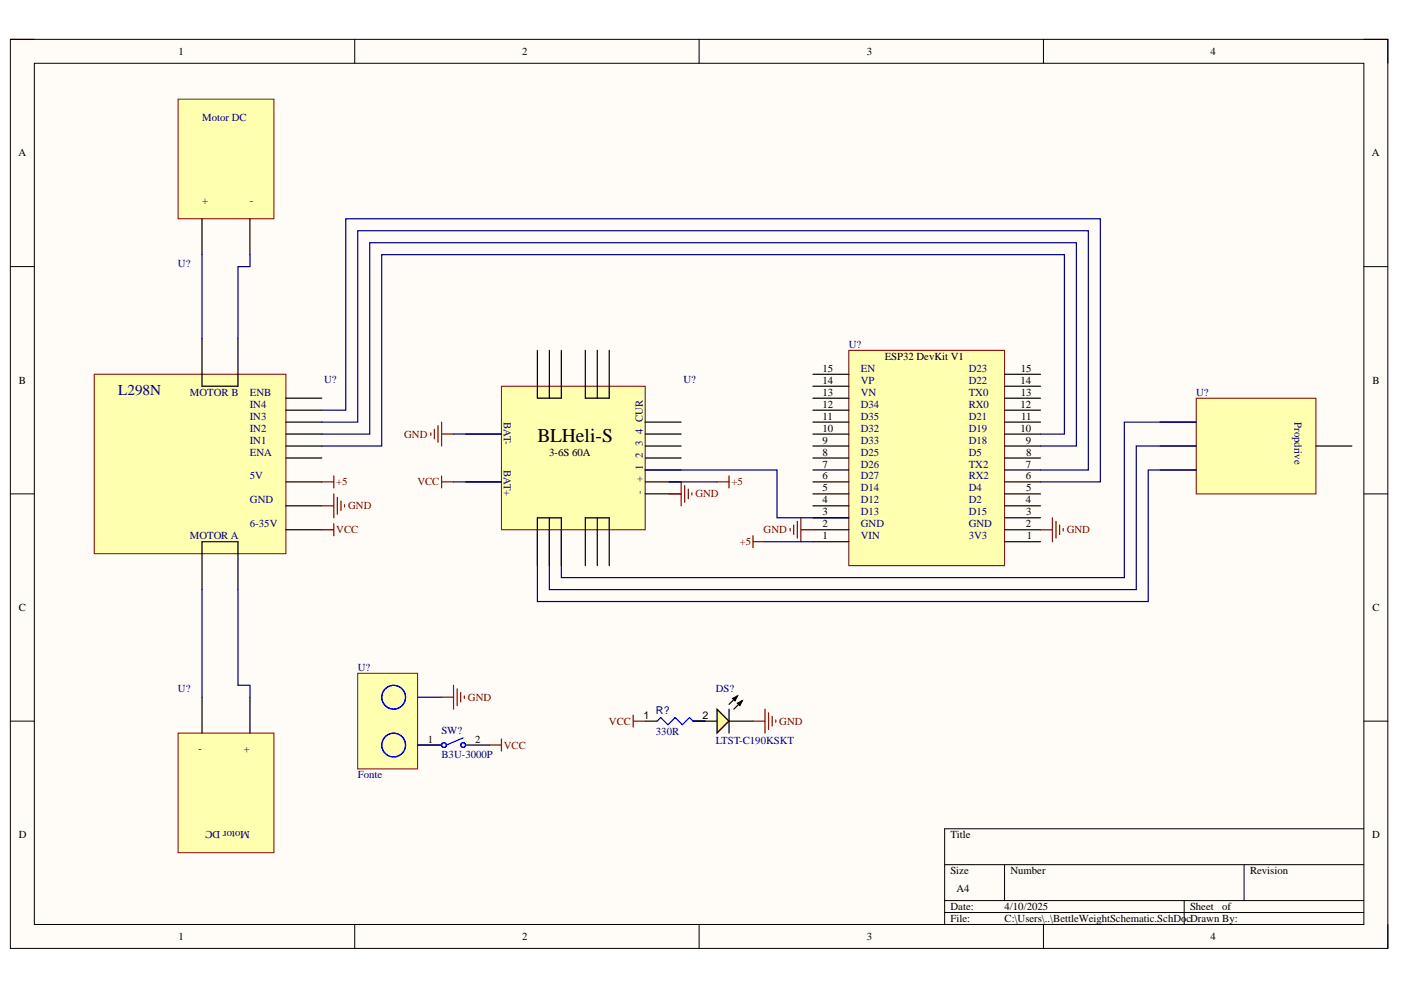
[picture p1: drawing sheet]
<svg xmlns="http://www.w3.org/2000/svg" width="297mm" height="210mm" viewBox="0 0 297 210" stroke-linecap="round" stroke-linejoin="round" font-family="sans-serif">
<path d="M2.2 8.3h292v192.8h-292z" fill-rule="evenodd" fill="#fffcf8"/>
<path d="M2.2 8.3h292v192.8h-292z" fill="none" stroke="#000" stroke-width=".21"/>
<path d="M7.3 13.4h281.9v182.6h-281.9z" fill-rule="evenodd" fill="#fffcf8"/>
<g fill="none" stroke="#000" stroke-width=".21">
<path d="M2.2 8.3h5.1M7.3 13.4h281.9v182.6h-281.9zM75.2 8.3v5.1M148.2 8.3v5.1M221.2 8.3v5.1M289.2 8.3h5v5.1M2.2 56.5h5.1M289.2 56.5h5M2.2 104.7h5.1M289.2 104.7h5M2.2 152.9h5.1M289.2 152.9h5"/>
<path d="M289.2 175.7h-88.9v20.3M75.2 196v5.1M148.2 196v5.1M200.3 183.3h88.9M200.3 190.9h88.9M200.3 193.5h88.9M213 183.3v7.6M221.2 196v5.1M251.1 190.9v5.1M263.8 183.3v7.6M294.2 196v5.1"/>
</g>
<path d="M106.3 81.9h30.5v30.4h-30.5z" fill-rule="evenodd" fill="#ffffb0"/>
<path d="M106.3 81.9h30.5v30.4h-30.5z" fill="none" stroke="#800000" stroke-width=".21"/>
<g fill="none" stroke="#000" stroke-width=".25">
<path d="M113.9 74.3v10.1h5.1v-10.1M116.5 74.3v10.1M124.1 74.3v10.1h5.1v-10.1M126.6 74.3v10.1M98.7 92h7.6M136.8 89.5h7.6M136.8 92h7.6M136.8 94.6h7.6M136.8 97.1h7.6M136.8 99.6h7.6M98.7 102.2h7.6M113.9 109.8h5.1v10.1"/>
<path d="M124.1 119.9v-10.1h5.1v10.1M126.6 109.8v10.1M136.8 102.2h7.6M136.8 104.7h7.6"/>
</g>
<path d="M37.8 21h20.3v25.4h-20.3z" fill-rule="evenodd" fill="#ffffb0"/>
<path d="M37.8 21h20.3v25.4h-20.3z" fill="none" stroke="#800000" stroke-width=".21"/>
<path d="M42.8 46.4v7.6M53 46.4v7.6" fill="none" stroke="#000" stroke-width=".25"/>
<path d="M37.8 155.4h20.3v25.4h-20.3z" fill-rule="evenodd" fill="#ffffb0"/>
<path d="M37.8 155.4h20.3v25.4h-20.3z" fill="none" stroke="#800000" stroke-width=".21"/>
<path d="M42.8 147.8v7.6M53 147.8v7.6" fill="none" stroke="#000" stroke-width=".25"/>
<path d="M20 79.4h40.6v38h-40.6z" fill-rule="evenodd" fill="#ffffb0"/>
<path d="M20 79.4h40.6v38h-40.6z" fill="none" stroke="#800000" stroke-width=".21"/>
<path d="M42.8 71.7v10.2h7.6v-10.2M60.6 84.4h7.6M60.6 87h7.6M60.6 89.5h7.6M60.6 92h7.6M60.6 94.6h7.6M60.6 97.1h7.6M60.6 102.2h7.6M60.6 107.3h7.6M60.6 112.3h7.6M42.8 125v-10.1h7.7v10.1" fill="none" stroke="#000" stroke-width=".25"/>
<path d="M180 74.3h33v45.6h-33z" fill-rule="evenodd" fill="#ffffb0"/>
<path d="M180 74.3h33v45.6h-33z" fill="none" stroke="#800000" stroke-width=".21"/>
<g fill="none" stroke="#000" stroke-width=".25">
<path d="M172.4 79.4h7.6M213 79.4h7.6M172.4 99.6h7.6M172.4 94.6h7.6M172.4 97.1h7.6M172.4 92h7.6M172.4 89.5h7.6M172.4 87h7.6M172.4 84.4h7.6M172.4 81.9h7.6M213 99.6h7.6M213 94.6h7.6"/>
<path d="M213 97.1h7.6M213 92h7.6M213 89.5h7.6M213 87h7.6M213 84.4h7.6M213 81.9h7.6M172.4 114.9h7.6M172.4 112.3h7.6M172.4 109.8h7.6M172.4 107.3h7.6M172.4 104.7h7.6M172.4 102.2h7.6"/>
<path d="M213 114.9h7.6M213 112.3h7.6M213 109.8h7.6M213 107.3h7.6M213 104.7h7.6M213 102.2h7.6"/>
</g>
<path d="M253.6 84.4h25.4v20.3h-25.4z" fill-rule="evenodd" fill="#ffffb0"/>
<path d="M253.6 84.4h25.4v20.3h-25.4z" fill="none" stroke="#800000" stroke-width=".21"/>
<path d="M246 89.5h7.6M246 94.6h7.6M246 99.6h7.6M279 94.6h7.6" fill="none" stroke="#000" stroke-width=".25"/>
<path d="M75.8 142.8h12.7v20.2h-12.7z" fill-rule="evenodd" fill="#ffffb0"/>
<path d="M75.8 142.8h12.7v20.2h-12.7z" fill="none" stroke="#800000" stroke-width=".21"/>
<g fill="none" stroke="#00f" stroke-width=".25">
<path d="M98.2 156.4l-3.6 1.6M139.3 152.9l.8-.8 1.5 1.6 1.5-1.6 1.6 1.6 1.5-1.6 .7 .8"/>
<circle cx="83.5" cy="147.8" r="2.52"/>
<circle cx="83.5" cy="158" r="2.52"/>
<circle cx="94.1" cy="158" r=".51"/>
<circle cx="98.2" cy="158" r=".51"/>
</g>
<g fill="none" stroke="#800000" stroke-width=".25">
<path d="M91.3 91.8v.5M92.1 91v2.1M92.9 90.3v3.5M93.6 89.5v5.1M93.6 92h2.6M68.2 102.2h2.6M68.2 112.3h2.6M68.2 107.3h2.6M70.8 100.9v2.5M70.8 104.7v5.1M70.8 111.1v2.5M71.5 105.5v3.5"/>
<path d="M72.3 106.2v2.1M73 107v.5M93.6 100.9v2.5M93.6 102.2h2.6M141.9 104.7h2.5M144.4 102.2v5.1M145.2 102.9v3.6M145.9 103.7v2M146.7 104.5v.5M152 102.2h2.6M154.6 100.9v2.5M159.6 113.6v2.5"/>
<path d="M159.6 114.9h2.6M167.5 112.1v.5M168.3 111.3v2M169 110.5v3.6M169.8 112.3h2.5M169.8 109.8v5.1M220.6 112.3h2.5M223.1 109.8v5.1M223.9 110.6v3.5M224.7 111.3v2M225.4 112.1v.5M93.6 147.8h2.6"/>
<path d="M96.2 145.3v5.1M96.9 146v3.6M97.7 146.8v2M98.4 147.6v.5M103.8 158h2.5M106.3 156.7v2.5M134.3 151.6v2.6M134.3 152.9h2.5"/>
</g>
<path d="M88.5 158h5.1M98.7 158h5.1M136.8 152.9h2.5M146.9 152.9h5.1M154.6 152.9h5" fill="none" stroke="#000" stroke-width=".25"/>
<path d="M152 150.4l2.6 2.5-2.6 2.5z" fill="#ff0"/>
<path d="M152 150.4l2.6 2.5-2.6 2.5zM154.6 150.4v5M155.3 148.1l1-.5-.5 1zM156.3 149.1l1.1-.5-.5 1zM156.3 147.6l-1.7 1.7M157.4 148.6l-1.8 1.8" fill="none" stroke="#000" stroke-width=".25"/>
<path d="M155.3 148.1l1-.5-.5 1zM156.3 149.1l1.1-.5-.5 1z" fill="#000"/>
<path d="M159.6 152.9h2.6M162.2 150.4v5M162.9 151.1v3.6M163.7 151.9v2M164.5 152.6v.5" fill="none" stroke="#800000" stroke-width=".25"/>
<g fill="none" stroke="#000080" stroke-width=".25">
<path d="M42.8 54v17.7M53 54v2.5h-2.6v15.2M68.2 87h5.1v-40.6h160v55.8h-12.7M68.2 89.5h7.6v-40.6h155v50.7h-10.2M68.2 92h10.2v-40.5h149.8v43.1h-7.6M96.2 92h10.1M136.8 99.6h27.9v10.2h15.3M220.6 92h5.1v-38h-144.8v40.6h-12.7M253.6 89.5h-15.2v33h-119.4v-10.2M253.6 94.6h-12.7v30.4h-124.4v-12.7M253.6 99.6h-10.1v27.9h-129.6v-15.2M96.2 102.2h10.1"/>
<path d="M141.9 102.2h10.1M162.2 114.9h10.1M42.8 125v22.8M50.5 125v20.3h2.5v2.5M88.5 147.8h5.1M88.5 158h5.1M146.9 152.9h2.6"/>
</g>
<text font-size="8.8" x="113.2" y="117.9">PIU?0</text>
<text font-size="4.1" x="113.9" y="93.6">BLHeli-S</text>
<text font-size="3.2" fill="#000080" x="25.1" y="83.7">L298N</text>
<g font-size="2.3">
<text x="37.8" y="11.6">1</text>
<text x="110.7" y="11.6">2</text>
<text x="183.8" y="11.6">3</text>
<text x="256.7" y="11.6">4</text>
<text x="3.9" y="33.2">A</text>
<text x="290.9" y="33.2">A</text>
<text x="187.6" y="76.3">ESP32 DevKit V1</text>
<text x="4" y="81.4">B</text>
<text x="174.4" y="83.9">13</text>
<text x="174.4" y="81.4">14</text>
<text x="174.4" y="78.8">15</text>
<text x="216.4" y="81.4">14</text>
<text x="216.4" y="78.8">15</text>
<text x="216.4" y="83.9">13</text>
<text x="291" y="81.4">B</text>
<text x="174.4" y="89">11</text>
<text x="174.4" y="86.4">12</text>
<text x="216.4" y="86.4">12</text>
<text x="216.5" y="89">11</text>
<text x="174.4" y="94.1">9</text>
<text x="174.4" y="91.5">10</text>
<text x="216.4" y="91.5">10</text>
<text x="217.5" y="94.1">9</text>
<text x="116.5" y="96.6">3-6S 60A</text>
<text x="174.4" y="101.7">6</text>
<text x="174.4" y="99.1">7</text>
<text x="174.4" y="96.6">8</text>
<text x="217.5" y="101.7">6</text>
<text x="217.5" y="99.1">7</text>
<text x="217.5" y="96.6">8</text>
<text x="174.4" y="106.7">4</text>
<text x="174.4" y="104.2">5</text>
<text x="217.5" y="106.7">4</text>
<text x="217.5" y="104.2">5</text>
<text x="174.4" y="111.8">2</text>
<text x="174.4" y="109.3">3</text>
<text x="217.5" y="111.8">2</text>
<text x="217.6" y="109.3">3</text>
<text x="174.4" y="114.3">1</text>
<text x="217.7" y="114.3">1</text>
<text x="4" y="129.6">C</text>
<text x="291" y="129.6">C</text>
<text x="136.5" y="152.4">1</text>
<text x="149" y="152.4">2</text>
<text x="90.7" y="157.4">1</text>
<text x="100.7" y="157.4">2</text>
<text x="4" y="177.7">D</text>
<text x="201.5" y="177.7">Title</text>
<text x="290.9" y="177.7">D</text>
<text x="201.5" y="185.3">Size</text>
<text x="214.3" y="185.3">Number</text>
<text x="265" y="185.3">Revision</text>
<text x="202.8" y="189.1">A4</text>
<text x="201.5" y="192.9">Date:</text>
<text x="201.5" y="195.5">File:</text>
<text x="213" y="192.9">4/10/2025</text>
<text x="213" y="195.5">C:\Users\..\BettleWeightSchematic.SchDocDrawn By:</text>
<text x="252.3" y="192.9">Sheet</text>
<text x="259.1" y="192.9">of</text>
<text x="37.8" y="199.3">1</text>
<text x="110.7" y="199.3">2</text>
<text x="183.8" y="199.3">3</text>
<text x="256.7" y="199.3">4</text>
</g>
<g font-size="2.3" fill="#000080">
<text x="42.9" y="25.6">Motor DC</text>
<text x="42.9" y="43.3">+</text>
<text x="53" y="43.3">-</text>
<text x="37.7" y="56.5">U?</text>
<text x="180" y="73.8">U?</text>
<text x="40.3" y="83.9">MOTOR B</text>
<text x="53" y="83.9">ENB</text>
<text x="68.7" y="81.1">U?</text>
<text x="144.9" y="81.1">U?</text>
<text x="182.5" y="78.8">EN</text>
<text x="182.5" y="81.4">VP</text>
<text x="182.5" y="83.9">VN</text>
<text x="205.4" y="78.8">D23</text>
<text x="205.4" y="81.4">D22</text>
<text x="205.4" y="83.9">TX0</text>
<text x="253.6" y="83.9">U?</text>
<text x="53" y="86.4">IN4</text>
<text x="53" y="89">IN3</text>
<text x="106.8" y="89.5" transform="rotate(90 106.8 89.5)">BAT-</text>
<text x="182.5" y="86.4">D34</text>
<text x="182.5" y="89">D35</text>
<text x="205.4" y="86.4">RX0</text>
<text x="205.4" y="89">D21</text>
<text x="274.4" y="89.5" transform="rotate(90 274.4 89.5)">Propdrive</text>
<text x="53" y="91.5">IN2</text>
<text x="53" y="94.1">IN1</text>
<text x="136.3" y="94.6" transform="rotate(-90 136.3 94.6)">3</text>
<text x="136.3" y="92" transform="rotate(-90 136.3 92)">4 CUR</text>
<text x="182.5" y="91.5">D32</text>
<text x="182.5" y="94.1">D33</text>
<text x="205.4" y="91.5">D19</text>
<text x="205.4" y="94.1">D18</text>
<text x="53" y="96.6">ENA</text>
<text x="53" y="101.7">5V</text>
<text x="106.8" y="99.6" transform="rotate(90 106.8 99.6)">BAT+</text>
<text x="136.3" y="97.1" transform="rotate(-90 136.3 97.1)">2</text>
<text x="182.5" y="96.6">D25</text>
<text x="182.5" y="99.1">D26</text>
<text x="182.5" y="101.7">D27</text>
<text x="205.4" y="96.6">D5</text>
<text x="205.4" y="99.1">TX2</text>
<text x="205.4" y="101.7">RX2</text>
<text x="53" y="106.7">GND</text>
<text x="136.3" y="104.7" transform="rotate(-90 136.3 104.7)">-</text>
<text x="136.3" y="102.2" transform="rotate(-90 136.3 102.2)">+ 1</text>
<text x="182.5" y="104.2">D14</text>
<text x="182.5" y="106.7">D12</text>
<text x="205.4" y="104.2">D4</text>
<text x="205.4" y="106.7">D2</text>
<text x="53" y="111.8">6-35V</text>
<text x="182.5" y="109.3">D13</text>
<text x="182.5" y="111.8">GND</text>
<text x="205.4" y="109.3">D15</text>
<text x="205.4" y="111.8">GND</text>
<text x="40.3" y="114.3">MOTOR A</text>
<text x="182.5" y="114.3">VIN</text>
<text x="205.4" y="114.3">3V3</text>
<text x="75.9" y="142.3">U?</text>
<text x="37.7" y="146.8">U?</text>
<text x="151.8" y="146.8">DS?</text>
<text x="93.6" y="155.7">SW?</text>
<text x="139.1" y="155.9">330R</text>
<text x="139.1" y="151.4">R?</text>
<text x="42.8" y="158.5" transform="rotate(-180 42.8 158.5)">-</text>
<text x="53" y="158.5" transform="rotate(-180 53 158.5)">+</text>
<text x="93.6" y="160.7">B3U-3000P</text>
<text x="151.8" y="157.7">LTST-C190KSKT</text>
<text x="75.9" y="165">Fonte</text>
<text x="53" y="176.2" transform="rotate(-180 53 176.2)">Motor DC</text>
</g>
<g font-size="2.3" fill="#800000">
<text x="85.7" y="92.8">GND</text>
<text x="71.3" y="102.9">+5</text>
<text x="73.8" y="108">GND</text>
<text x="88.5" y="102.9">VCC</text>
<text x="147.4" y="105.5">GND</text>
<text x="155.1" y="102.9">+5</text>
<text x="71.3" y="113.1">VCC</text>
<text x="161.9" y="113.1">GND</text>
<text x="226.2" y="113.1">GND</text>
<text x="156.9" y="115.6">+5</text>
<text x="99.2" y="148.6">GND</text>
<text x="129.1" y="153.7">VCC</text>
<text x="165.2" y="153.7">GND</text>
<text x="106.8" y="158.7">VCC</text>
</g>
</svg>
